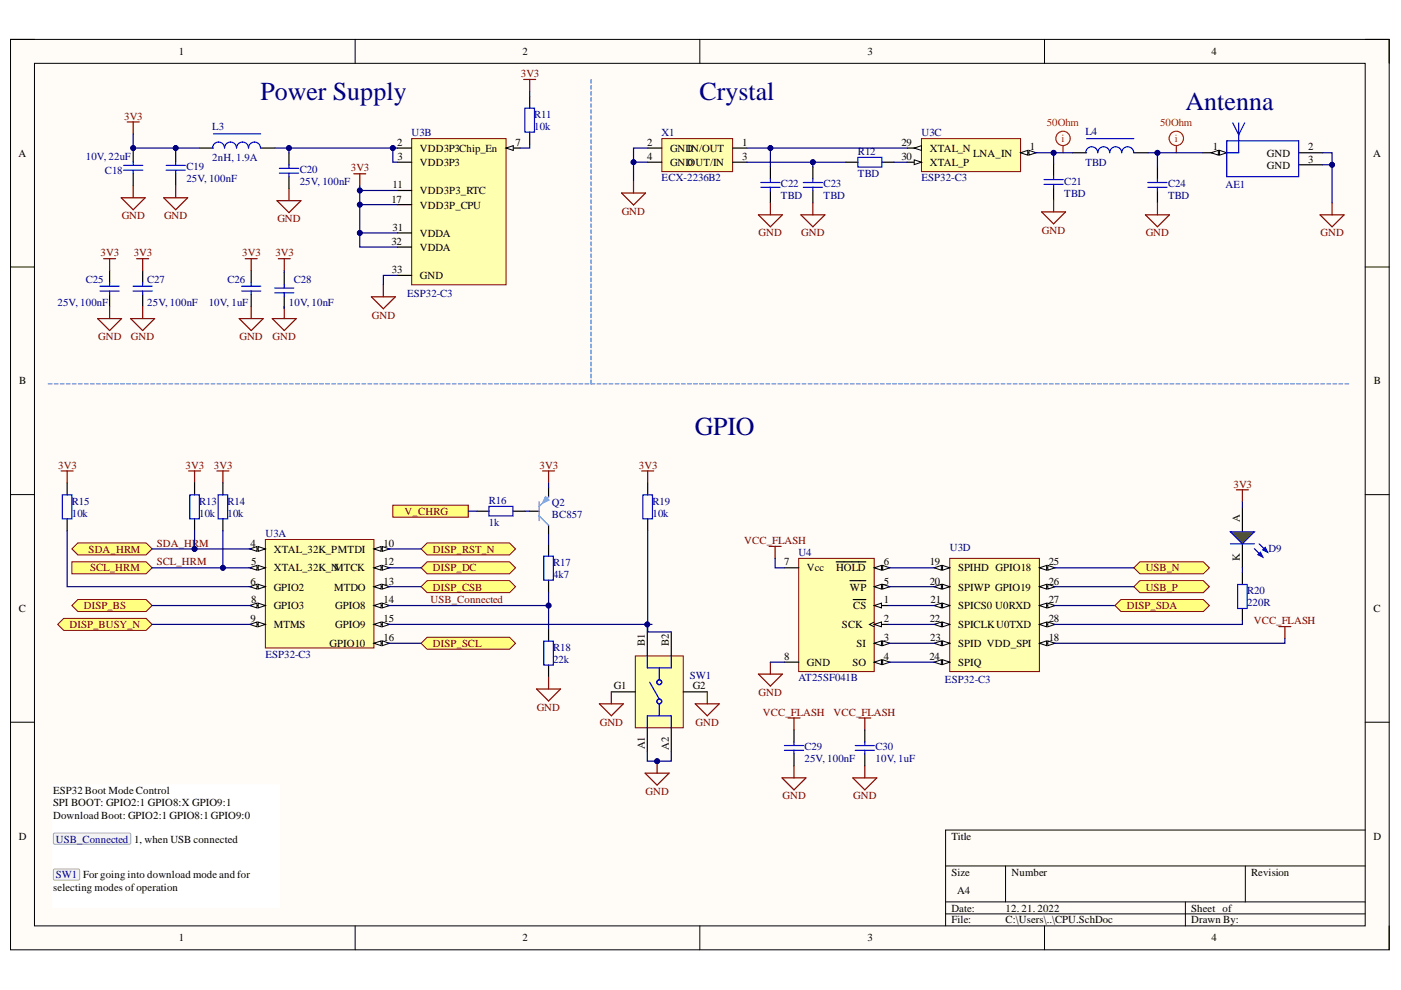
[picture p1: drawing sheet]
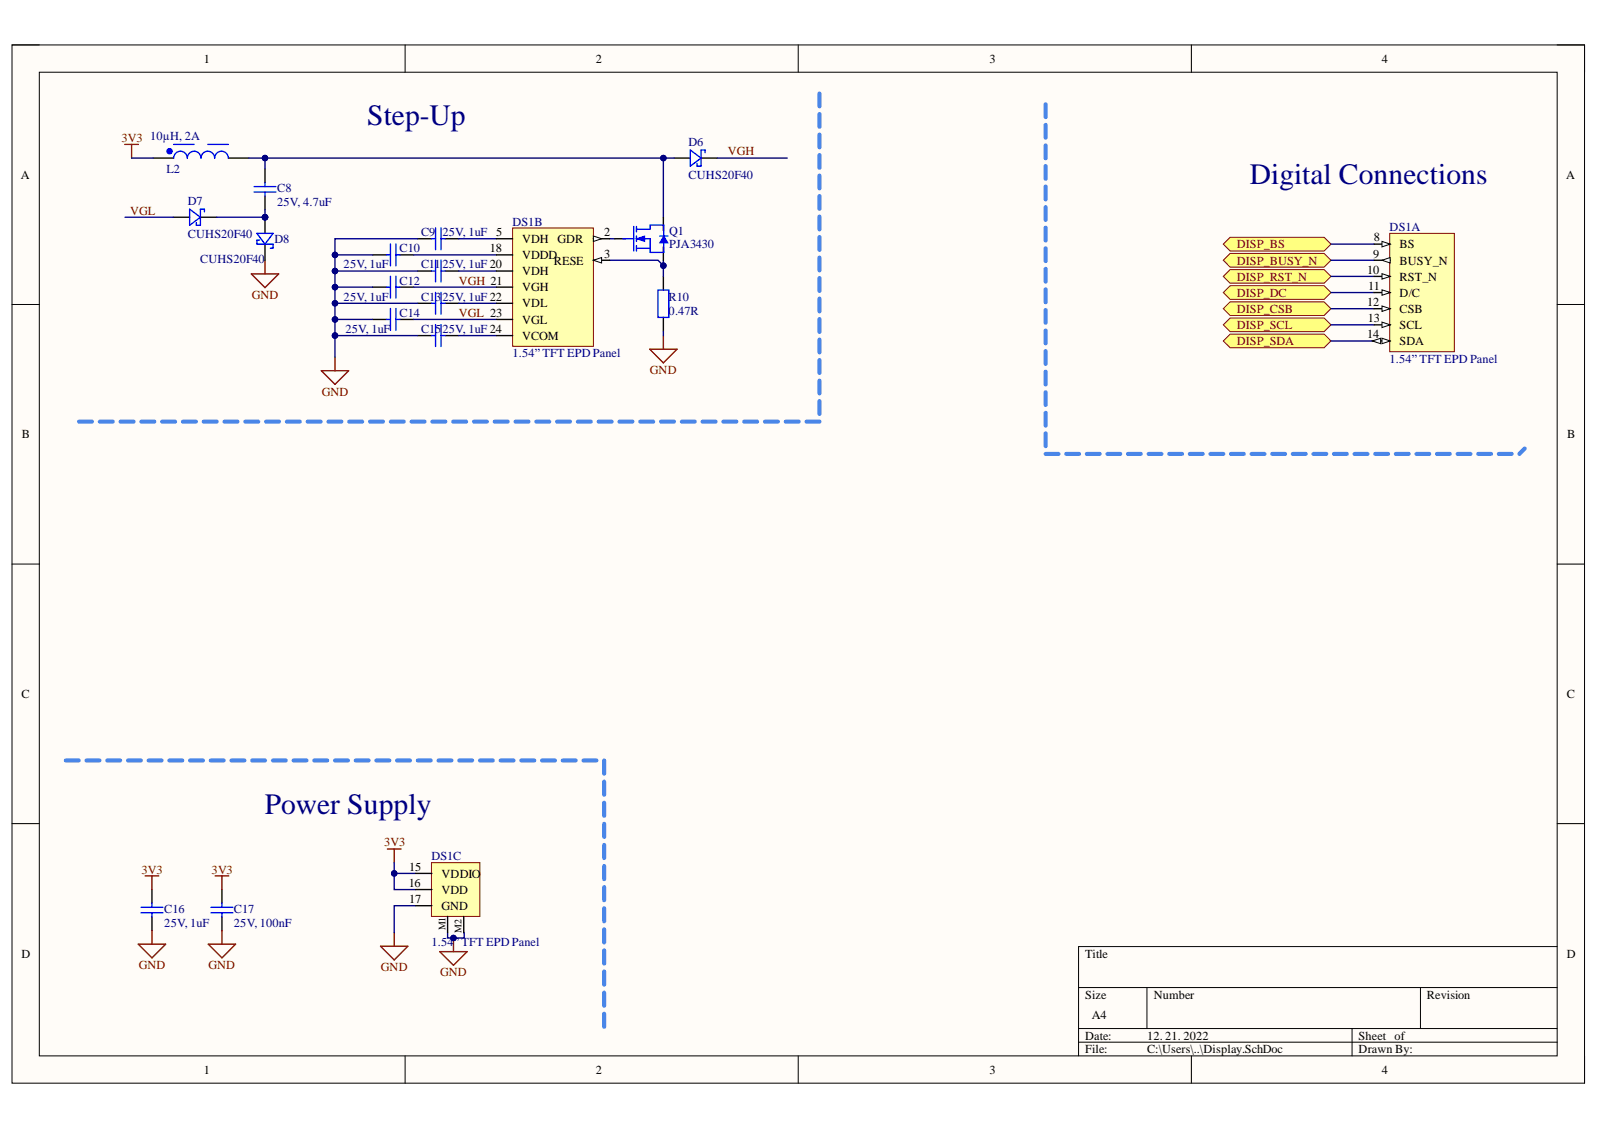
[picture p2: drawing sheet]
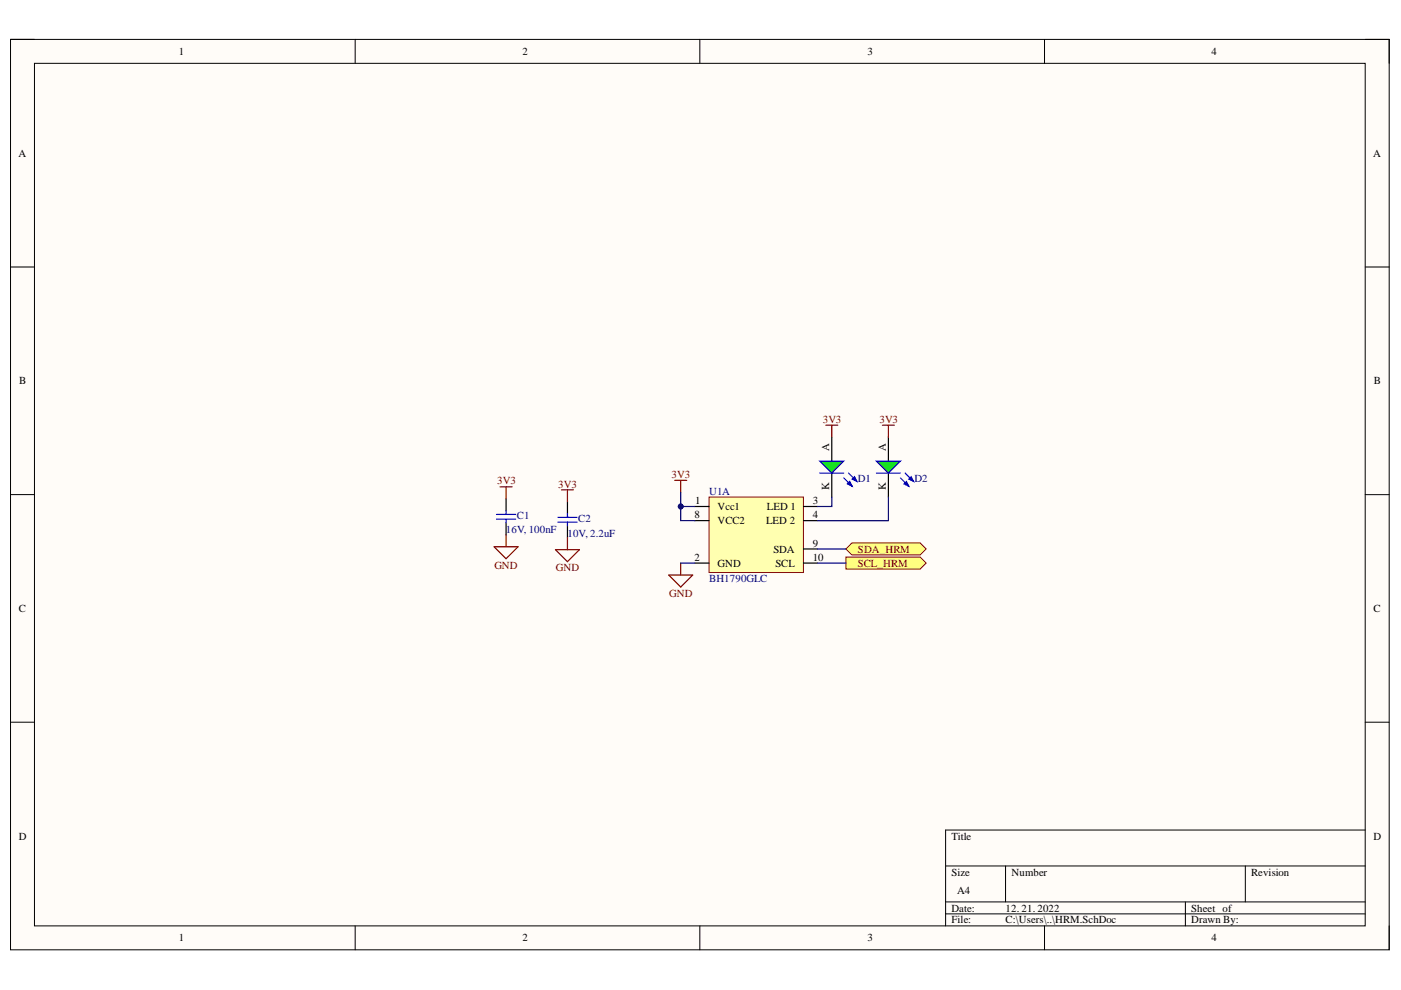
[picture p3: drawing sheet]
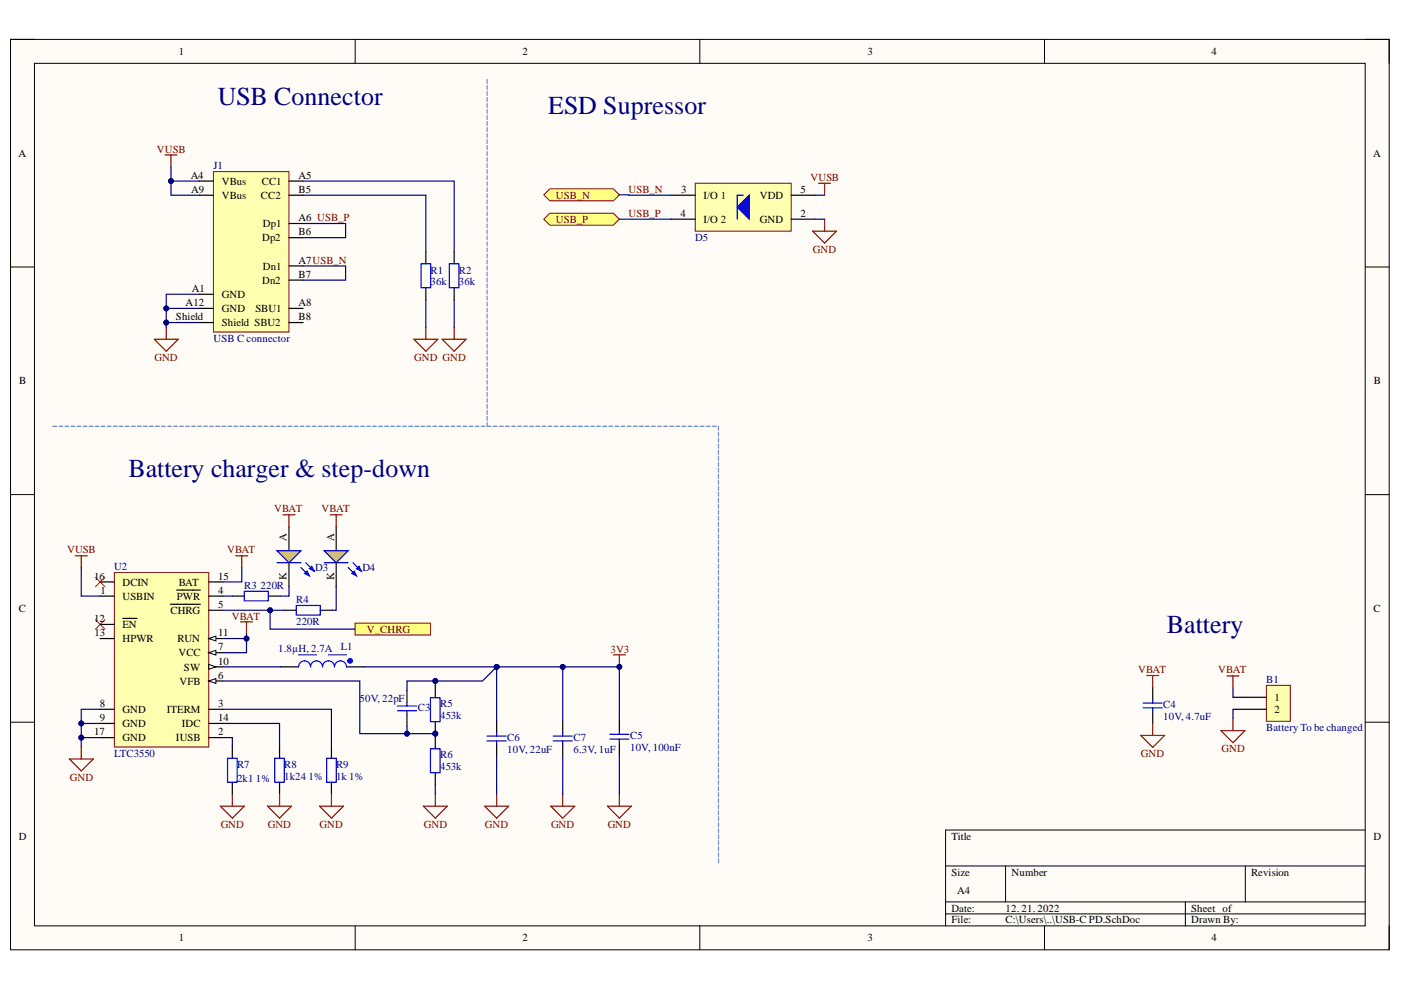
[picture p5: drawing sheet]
# Altium project Opticni HRM.PrjPcb
5 sheets, 75 parts. Net scope: hierarchical (ports join the sheet entries above them; power ports are global).
Board file: HRM_0.1.PcbDoc
Sheets:
  Main.SchDoc
    U_HRM = HRM.SchDoc
    U_CPU = CPU.SchDoc
    U_Display = Display.SchDoc
    U_USB-C PD = USB-C PD.SchDoc

## Sheet Main.SchDoc
size A4

### Sub-sheets
U_CPU = CPU.SchDoc: SDA_HRM (bidir), SCL_HRM (in), DISP_BUSY_N (bidir), DISP_RST_N (bidir), DISP_DC (bidir), DISP_CSB (bidir), DISP_SCL (bidir), DISP_SDA (bidir), DISP_BS (bidir), USB_P (bidir), USB_N (bidir), V_CHRG
U_Display = Display.SchDoc: DISP_BUSY_N (bidir), DISP_RST_N (bidir), DISP_DC (bidir), DISP_CSB (bidir), DISP_SCL (bidir), DISP_SDA (bidir), DISP_BS (bidir)
U_HRM = HRM.SchDoc: SDA_HRM (bidir), SCL_HRM (out)
U_USB-C PD = USB-C PD.SchDoc: USB_P (bidir), USB_N (bidir), V_CHRG

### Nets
SCL_HRM: sheet U_HRM/SCL_HRM, sheet U_CPU/SCL_HRM
SDA_HRM: sheet U_HRM/SDA_HRM, sheet U_CPU/SDA_HRM
USB_N: sheet U_CPU/USB_N, sheet U_USB-C PD/USB_N
USB_P: sheet U_CPU/USB_P, sheet U_USB-C PD/USB_P
NetDS1_8: sheet U_CPU/DISP_BS, sheet U_Display/DISP_BS
NetDS1_9: sheet U_CPU/DISP_BUSY_N, sheet U_Display/DISP_BUSY_N
NetDS1_10: sheet U_CPU/DISP_RST_N, sheet U_Display/DISP_RST_N
NetDS1_11: sheet U_CPU/DISP_DC, sheet U_Display/DISP_DC
NetDS1_12: sheet U_CPU/DISP_CSB, sheet U_Display/DISP_CSB
NetDS1_13: sheet U_CPU/DISP_SCL, sheet U_Display/DISP_SCL
NetDS1_14: sheet U_CPU/DISP_SDA, sheet U_Display/DISP_SDA
NetR4_2: sheet U_CPU/V_CHRG, sheet U_USB-C PD/V_CHRG

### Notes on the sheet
- TODO:
  PCB Antena - Chip antena done
  Upori -> 0402 in 0603-Done
  Programming za ESP? Done
  ESD na USB Linijah! - Done
  Konektor Display? - Done
  Stikalo/soft power switch? Done

## Sheet HRM.SchDoc
size A4

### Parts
C1  16V, 100nF  [0603_1.6x0.8x0.8mm_Reflow Soldering]
C2  10V, 2.2uF  [0603_1.6x0.8x0.8mm_Reflow Soldering]
D1  Bright Green, 2V, 140°  [WL-SMCW_0603_150060xx75003]  (value not drawn)
D2  Bright Green, 2V, 140°  [WL-SMCW_0603_150060xx75003]  (value not drawn)
U1  BH1790GLC  [WLGA010V28_ROHM]  (part A of 2)

### Ports
SCL_HRM (out), SDA_HRM (bidir)

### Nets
3V3: C1.2 C2.2 D1.A D2.A U1.1(Vcc1) U1.8(VCC2)
GND: C1.1 C2.1 U1.2(GND)
SCL_HRM: U1.10(SCL) ; port SCL_HRM
SDA_HRM: U1.9(SDA) ; port SDA_HRM
NetD1_K: D1.K U1.3(LED_1)
NetD2_K: D2.K U1.4(LED_2)

## Sheet CPU.SchDoc
size A4

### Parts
AE1  7488960245  [7488960245]  (value not drawn)
C18  10V, 22uF  [0805_2x1.25x1.25mm_Reflow Soldering]
C19  25V, 100nF  [0402_1x0.5x0.5mm]
C20  25V, 100nF  [0402_1x0.5x0.5mm]
C21  TBD  [0402_1x0.5x0.5mm]
C22  TBD  [0402_1x0.5x0.5mm]
C23  TBD  [0402_1x0.5x0.5mm]
C24  TBD  [0402_1x0.5x0.5mm]
C25  25V, 100nF  [0402_1x0.5x0.5mm]
C26  10V, 1uF  [0402_1x0.5x0.5mm]
C27  25V, 100nF  [0402_1x0.5x0.5mm]
C28  10V, 10nF  [0402_1x0.5x0.5mm]
C29  25V, 100nF  [0402_1x0.5x0.5mm]
C30  10V, 1uF  [0402_1x0.5x0.5mm]
D9  Green, 3.2V, 140°  [WL-SMCW_0603_150060xx75003]  (value not drawn)
L3  2nH, 1.9A  [0603CT SERIES]
L4  TBD  [0402CS SERIES]
Q2  BC857  [SOT23]
R11  10k  [R0402]
R12  TBD  [R0402]
R13  10k  [R0402]
R14  10k  [R0402]
R15  10k  [R0402]
R16  1k  [R0402]
R17  4k7  [R0402]
R18  22k  [R0402]
R19  10k  [R0402]
R20  220R  [R0402]
SW1  435151014845  [WS-TASV_L3W2.6H1.4_4351x10148xx]  (value not drawn)
U3  ESP32-C3  [32L SLP Expressif]  (parts A,B,C,D of 4)
U4  AT25SF041B  [SOIC8 Wide dialog semi]
X1  ECX-2236B2  [2.5 x 2.0 mm XTAL]

### Ports
DISP_BS (bidir), DISP_BUSY_N (bidir), DISP_CSB (bidir), DISP_DC (bidir), DISP_RST_N (bidir), DISP_SCL (bidir), DISP_SDA (bidir), SCL_HRM (in), SDA_HRM (bidir), USB_N (bidir), USB_P (bidir), V_CHRG

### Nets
3V3: C18.1 C19.2 C25.2 C26.2 C27.2 C28.2 D9.A L3.1 Q2.2(E) R11.2 R13.2 R14.2 R15.2 R19.2 U3.11(VDD3P3_RTC) U3.17(VDD3P_CPU) U3.31(VDDA) U3.32(VDDA)
GND: AE1.2(GND) AE1.3(GND) C18.2 C19.1 C20.1 C21.1 C22.1 C23.1 C24.1 C25.1 C26.1 C27.1 C28.1 C29.1 C30.1 R18.1 SW1.A1 SW1.A2 SW1.G1(GND) SW1.G2(GND) U3.33(GND) U4.8(GND) X1.2(GND) X1.4(GND)
VCC_FLASH: C29.2 C30.2 U3.18(VDD_SPI) U4.7(Vcc)
SCL_HRM: R14.1 U3.5(XTAL_32K_N) ; port SCL_HRM
SDA_HRM: R13.1 U3.4(XTAL_32K_P) ; port SDA_HRM
USB_Connected: R17.1 R18.2 U3.14(GPIO8)
USB_N: U3.25(GPIO18) ; port USB_N
USB_P: U3.26(GPIO19) ; port USB_P
NetAE1_1: AE1.1(Feed) C24.2 L4.2
NetC20_2: C20.2 L3.2 U3.2(VDD3P3) U3.3(VDD3P3)
NetC21_2: C21.2 L4.1 U3.1(LNA_IN)
NetC22_2: C22.2 U3.29(XTAL_N) X1.1(IN/OUT)
NetC23_2: C23.2 R12.2 X1.3(OUT/IN)
NetD9_K: D9.K R20.2
NetDS1_8: U3.8(GPIO3) ; port DISP_BS
NetDS1_9: U3.9(MTMS) ; port DISP_BUSY_N
NetDS1_10: U3.10(MTDI) ; port DISP_RST_N
NetDS1_11: U3.12(MTCK) ; port DISP_DC
NetDS1_12: U3.13(MTDO) ; port DISP_CSB
NetDS1_13: U3.16(GPIO10) ; port DISP_SCL
NetDS1_14: U3.27(U0RXD) ; port DISP_SDA
NetQ2_1: Q2.1(B) R16.1
NetQ2_3: Q2.3(C) R17.2
NetR4_2: R16.2 ; port V_CHRG
NetR11_1: R11.1 U3.7(Chip_En)
NetR12_1: R12.1 U3.30(XTAL_P)
NetR15_1: R15.1 U3.6(GPIO2)
NetR19_1: R19.1 SW1.B1 SW1.B2 U3.15(GPIO9)
NetR20_1: R20.1 U3.28(U0TXD)
NetU3_19: U3.19(SPIHD) U4.6(~{HOLD})
NetU3_20: U3.20(SPIWP) U4.5(~{WP})
NetU3_21: U3.21(SPICS0) U4.1(~{CS})
NetU3_22: U3.22(SPICLK) U4.2(SCK)
NetU3_23: U3.23(SPID) U4.3(SI)
NetU3_24: U3.24(SPIQ) U4.4(SO)

### Layout directives
mark named 50Ohm: NetAE1_1, NetC21_2

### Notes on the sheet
- Power Supply
- (near X1) Crystal
- (near AE1) Antenna
- GPIO
- ESP32 Boot Mode Control
  SPI BOOT: GPIO2:1 GPIO8:X GPIO9:1
  Download Boot: GPIO2:1 GPIO8:1 GPIO9:0
  @{"Id":"VDDRPNME\AIPHGDTP"} 1, when USB connected
  @{"Id":"VDDRPNME\XNLKEHAG"} For going into download mode and for selecting modes of operation

## Sheet Display.SchDoc
size A4

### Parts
C8  25V, 4.7uF  [0805_2x1.25x1.25mm_Reflow Soldering]
C9  25V, 1uF  [0603_1.6x0.8x0.8mm_Reflow Soldering]
C10  25V, 1uF  [0603_1.6x0.8x0.8mm_Reflow Soldering]
C11  25V, 1uF  [0603_1.6x0.8x0.8mm_Reflow Soldering]
C12  25V, 1uF  [0603_1.6x0.8x0.8mm_Reflow Soldering]
C13  25V, 1uF  [0603_1.6x0.8x0.8mm_Reflow Soldering]
C14  25V, 1uF  [0603_1.6x0.8x0.8mm_Reflow Soldering]
C15  25V, 1uF  [0603_1.6x0.8x0.8mm_Reflow Soldering]
C16  25V, 1uF  [0603_1.6x0.8x0.8mm_Reflow Soldering]
C17  25V, 100nF  [0402_1x0.5x0.5mm]
D6  CUHS20F40  [Topshiba US2H]
D7  CUHS20F40  [Topshiba US2H]
D8  CUHS20F40  [Topshiba US2H]
DS1  1.54” TFT EPD Panel  [687324124422]  (parts A,B,C of 4)
L2  10µH, 2A  [WE-TPC_8020]
Q1  PJA3430  [SOT23]
R10  value 0.47R  [RES0805_1]  (hidden comment: Res2-smd)

### Ports
DISP_BS (bidir), DISP_BUSY_N (bidir), DISP_CSB (bidir), DISP_DC (bidir), DISP_RST_N (bidir), DISP_SCL (bidir), DISP_SDA (bidir)

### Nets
3V3: C16.2 C17.2 DS1.15(VDDIO) DS1.16(VDD) L2.1
GND: C9.1 C10.1 C11.1 C12.1 C13.1 C14.1 C15.1 C16.1 C17.1 D8.1(K) DS1.17(GND) DS1.M1 DS1.M2 R10.1
VGH: C12.2 D6.1(K) DS1.21(VGH)
VGL: C14.2 D7.2(A) DS1.23(VGL)
NetC8_1: C8.1 D7.1(K) D8.2(A)
NetC8_2: C8.2 D6.2(A) L2.2 Q1.3(D)
NetC9_2: C9.2 DS1.5(VDH)
NetC10_2: C10.2 DS1.18(VDDD)
NetC11_2: C11.2 DS1.20(VDH)
NetC13_2: C13.2 DS1.22(VDL)
NetC15_2: C15.2 DS1.24(VCOM)
NetDS1_2: DS1.2(GDR) Q1.1(G)
NetDS1_3: DS1.3(RESE) Q1.2(S) R10.2
NetDS1_8: DS1.8(BS) ; port DISP_BS
NetDS1_9: DS1.9(BUSY_N) ; port DISP_BUSY_N
NetDS1_10: DS1.10(RST_N) ; port DISP_RST_N
NetDS1_11: DS1.11(D/C) ; port DISP_DC
NetDS1_12: DS1.12(CSB) ; port DISP_CSB
NetDS1_13: DS1.13(SCL) ; port DISP_SCL
NetDS1_14: DS1.14(SDA) ; port DISP_SDA

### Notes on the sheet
- Step-Up
- (near DS1) Digital Connections
- (near DS1) Power Supply

## Sheet USB-C PD.SchDoc
size A4

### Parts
B1  Battery To be changed  [letev2]
C3  50V, 22pF  [0402_1x0.5x0.5mm]
C4  10V, 4.7uF  [0603_1.6x0.8x0.8mm_Reflow Soldering]
C5  10V, 100nF  [0603_1.6x0.8x0.8mm_Reflow Soldering]
C6  10V, 22uF  [0805_2x1.25x1.25mm_Reflow Soldering]
C7  6.3V, 1uF  [0603_1.6x0.8x0.8mm_Reflow Soldering]
D3  Amber, 2V, 140°  [WL-SMCW_0603_150060xx75000]  (value not drawn)
D4  Amber, 2V, 140°  [WL-SMCW_0603_150060xx75000]  (value not drawn)
D5  5V  [WE-TVS_SOT23-5L]  (value not drawn)
J1  USB C connector  [USB4105-15-A-120]
L1  1.8µH, 2.7A  [WE-TPC_4828]
R1  value 36k  [R0402]  (hidden comment: Res2-smd)
R2  value 36k  [R0402]  (hidden comment: Res2-smd)
R3  220R  [R0402]
R4  220R  [R0402]
R5  value 453k  [R0402]  (hidden comment: Res2-smd)
R6  value 453k  [R0402]  (hidden comment: Res2-smd)
R7  value 2k1 1%  [R0402]  (hidden comment: Res2-smd)
R8  value 1k24 1%  [R0402]  (hidden comment: Res2-smd)
R9  value 1k 1%  [R0402]  (hidden comment: Res2-smd)
U2  LTC3550  [DHC16 Linear]

### Ports
USB_N (bidir), USB_P (bidir), V_CHRG

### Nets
3V3: C3.2 C5.2 C6.2 C7.2 L1.1 R5.2
GND: B1.2 C4.1 C5.1 C6.1 C7.1 D5.2(GND) J1.A1(GND) J1.A12(GND) J1.Shield R1.1 R2.1 R6.1 R7.1 R8.1 R9.1 U2.8(GND) U2.9(GND) U2.17(GND)
VBAT: B1.1 C4.2 D3.A D4.A U2.7(VCC) U2.11(RUN) U2.15(BAT)
VUSB: D5.5(VDD) J1.A4(VBus) J1.A9(VBus) U2.1(USBIN)
USB_N: D5.3(I/O_1) J1.A7(Dn1) J1.B7(Dn2) ; port USB_N
USB_P: D5.4(I/O_2) J1.A6(Dp1) J1.B6(Dp2) ; port USB_P
NetC3_1: C3.1 R5.1 R6.2 U2.6(VFB)
NetD3_K: D3.K R3.1
NetD4_K: D4.K R4.1
NetJ1_A5: J1.A5(CC1) R2.2
NetJ1_B5: J1.B5(CC2) R1.2
NetL1_2: L1.2 U2.10(SW)
NetR3_2: R3.2 U2.4(~{PWR})
NetR4_2: R4.2 U2.5(~{CHRG}) ; port V_CHRG
NetR7_2: R7.2 U2.2(IUSB)
NetR8_2: R8.2 U2.14(IDC)
NetR9_2: R9.2 U2.3(ITERM)

Not connected (* = marked no-connect by the designer): J1 A8(SBU1) B8(SBU2); U2 12(~{EN})* 13(HPWR) 16(DCIN)*

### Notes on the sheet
- USB Connector
- ESD Supressor
- Battery charger & step-down
- Battery

## Nets that join several sheets
3V3: HRM (6 pins), CPU (18 pins), Display (5 pins), USB-C PD (6 pins)
GND: HRM (C1.1 C2.1 U1.2), CPU (24 pins), Display (14 pins), USB-C PD (18 pins)
NetDS1_8: CPU (U3.8), Display (DS1.8)
NetDS1_9: CPU (U3.9), Display (DS1.9)
NetDS1_10: CPU (U3.10), Display (DS1.10)
NetDS1_11: CPU (U3.12), Display (DS1.11)
NetDS1_12: CPU (U3.13), Display (DS1.12)
NetDS1_13: CPU (U3.16), Display (DS1.13)
NetDS1_14: CPU (U3.27), Display (DS1.14)
NetR4_2: CPU (R16.2), USB-C PD (R4.2 U2.5)
SCL_HRM: HRM (U1.10), CPU (R14.1 U3.5)
SDA_HRM: HRM (U1.9), CPU (R13.1 U3.4)
USB_N: CPU (U3.25), USB-C PD (D5.3 J1.A7 J1.B7)
USB_P: CPU (U3.26), USB-C PD (D5.4 J1.A6 J1.B6)
